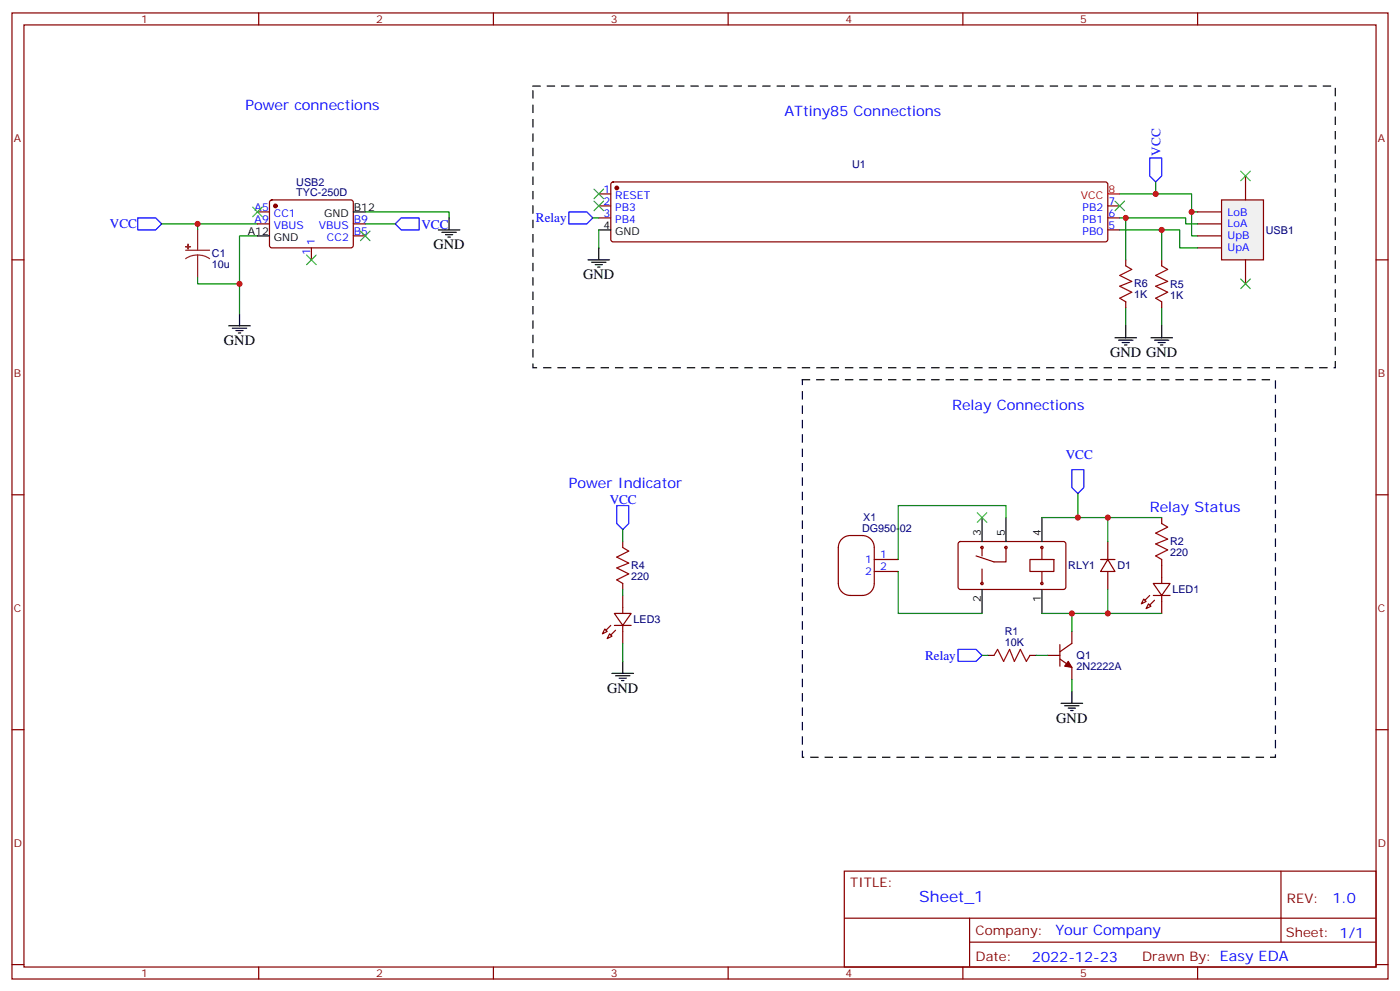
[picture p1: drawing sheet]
<svg xmlns="http://www.w3.org/2000/svg" width="412mm" height="292mm" viewBox="0 0 412 292" stroke-linecap="round" stroke-linejoin="round" font-family="sans-serif">
<g fill="none" stroke="#870000" stroke-width=".35">
<path d="M3.5 3.8h405.4v284.3h-405.4zM7.1 7.3h398.2v277.3h-398.2zM76.2 3.8v3.5M145.3 3.8v3.5M214.5 3.8v3.5M283.6 3.8v3.5M352.8 3.8v3.5M176.4 57.1h3.5M180.2 53.8l.4-.2h145l.5 .2 .2 .5v16.2l-.2 .5-.5 .2h-145l-.5-.2-.2-.5v-16.2zM3.5 76.5h3.6M176.4 60.6h3.5M176.4 64.1h3.5"/>
<path d="M326.3 60.6h3.5M326.3 64.1h3.5M326.3 67.7h3.5M331.6 76.5v1.7M342.2 76.5v1.7M405.3 76.5h3.6M331.6 88.8v1.8M342.2 88.8v1.8M3.5 145.6h3.6M183.4 159.4v1.7M248 158.7a3.5 3.5 0 0 1 2.5-1.1h3.5a3.5 3.5 0 0 1 3.5 3.5v10.6a3.5 3.5 0 0 1-3.5 3.6h-3.5a3.5 3.5 0 0 1-3.6-3.6v-10.6a3.5 3.5 0 0 1 1.1-2.4zM282.5 159.6l.4-.2h30.6l.5 .7-.1 13-.6 .4-30.6-.1-.5-.6v-12.7z"/>
<path d="M326.3 159.4v5.3M342.2 152.3v1.8M405.3 145.6h3.6M183.4 171.7v1.8M257.5 164.7h7.1M257.5 168.2h7.1M289.3 161.1v2.5M289.3 167.5v4.2M296.3 161.1v4.3h-3.5l-5.3-1.8M303.4 164.7h7v3.5h-7zM306.9 161.1v3.6M306.9 168.2v3.5"/>
<path d="M324.2 164.7h4.2M326.3 164.7l2.1 3.5h-4.2zM326.3 168.2v5.3M336.9 176.3l.7 .7-1.4 .7zM338.3 177.7l.7 .7-1.4 .7zM339.7 171.7h5l-2.5 3.6zM339.7 175.3h5M342.2 164.7v7M342.2 175.3v5.3M291 192.9h1.8M303.4 192.9h1.8M308.7 192.9h3.5"/>
<path d="M312.2 194l3.5 2.4v3.6M312.2 189.7v6.4M315.7 185.8v3.6l-3.5 2.4M3.5 214.8h3.6M405.3 214.8h3.6M248.7 256.4h156.6v28.2h-156.6zM377.3 256.4v20.9M248.7 270.2h156.5M285.6 277.3h119.6M285.6 270.2v14.2M3.5 283.9h3.6M76.2 284.6v3.5"/>
<path d="M145.3 284.6v3.5M214.5 284.6v3.5M283.6 284.6v3.5M352.8 284.6v3.5M405.3 283.9h3.6"/>
<circle cx="289.3" cy="171.7" r=".35"/>
<circle cx="289.3" cy="161.1" r=".35"/>
<circle cx="296.3" cy="161.1" r=".35"/>
<circle cx="306.9" cy="171.7" r=".35"/>
<circle cx="306.9" cy="161.1" r=".35"/>
</g>
<g fill="none" stroke="#000" stroke-width=".35">
<path d="M129.1 67.7h6.4M130.2 68.4h4.2M131.2 69.1h2.1M131.9 69.8h.7M132.3 64.1v3.6M173.2 76.5h6.4M174.3 77.2h4.2M175.3 77.9h2.1M176 78.6h.7M176.4 67.7h3.5M176.4 73v3.5M67.4 95.9h6.3"/>
<path d="M68.4 96.6h4.3M69.5 97.3h2.1M70.2 98h.7M70.6 92.4v3.5M328.4 99.4h6.4M331.6 95.9v3.5M339 99.4h6.4M342.2 95.9v3.5M329.5 100.1h4.2M330.6 100.8h2.1M331.3 101.5h.7M340.1 100.1h4.2"/>
<path d="M341.1 100.8h2.2M341.8 101.5h.7M289.3 152.3v7.1M296.3 152.3v7.1M306.9 152.3v7.1M289.3 173.5v7.1M306.9 173.5v7.1M180.3 198.2h6.3M181.3 198.9h4.3M182.4 199.6h2.1M183.4 194.7v3.5M183.1 200.3h.7"/>
<path d="M312.6 207h6.3M313.6 207.7h4.3M314.7 208.4h2.1M315.4 209.1h.7M315.7 203.5v3.5"/>
</g>
<g fill="#870000" stroke="#870000" stroke-width=".35">
<path d="M340.1 176.7l-1.4 1.4z"/>
<path d="M338.7 175.3l-1.4 1.4z"/>
<path d="M314.7 194.7l1 1.7-2.1-.3z"/>
<circle cx="181.7" cy="55.3" r=".53"/>
</g>
<path d="M326.3 57.1h3.5" fill="none" stroke="#f00" stroke-width=".35"/>
<path d="M331.6 78.2l1.8 1.1-3.6 1.8 3.6 1.7-3.6 1.4 3.6 1.8-3.6 1.8 1.8 1M342.2 78.2l1.8 1.1-3.6 1.8 3.6 1.7-3.6 1.4 3.6 1.8-3.6 1.8 1.8 1M342.2 154.1l1.8 1.1-3.6 1.7 3.6 1.8-3.6 1.4 3.6 1.8-3.6 1.7 1.8 1.1M183.4 161.1l1.8 1.1-3.5 1.8 3.5 1.7-3.5 1.4 3.5 1.8-3.5 1.8 1.7 1M292.8 192.9l1.1-1.8 1.7 3.6 1.8-3.6 1.4 3.6 1.8-3.6 1.7 3.6 1.1-1.8" fill="none" stroke="#a10000" stroke-width=".35"/>
<g fill="none" stroke="#008700" stroke-width=".35">
<path d="M340.4 53.6v3.5h-10.6M47.6 65.9h28.2M58.2 65.9v1.8M75.8 69.4h-5.2v23M107.6 62.4h24.7v1.7M107.6 65.9h8.8M174.6 64.1h1.8M176.4 67.7v5.3M352.8 62.4h-1.8v7h1.8M58.2 81.8v1.7h12.4M331.6 90.6v5.3M342.2 90.6v5.3"/>
<path d="M296.3 152.3v-3.5h-31.7v15.9M306.9 152.3h19.4v7.1M317.5 145.3v7M264.6 168.2v12.4h24.7M326.3 173.5v7.1h-19.4M289.3 192.9h1.7M305.2 192.9h3.5M315.7 180.6v5.2M315.7 200v3.5"/>
</g>
<path d="M338.7 46.5h3.5v5.3l-1.8 1.8-1.7-1.8zM40.6 64.1h5.3l1.7 1.8-1.7 1.8h-5.3zM116.4 65.9l1.8-1.8h5.3v3.6h-5.3zM167.6 62.4h5.3l1.7 1.7-1.7 1.8h-5.3zM315.7 138.2h3.6v5.3l-1.8 1.8-1.8-1.8zM181.7 148.8h3.5v5.3l-1.8 1.8-1.7-1.8zM282.2 191.1h5.3l1.8 1.8-1.8 1.8h-5.3z" fill="none" stroke="#00f" stroke-width=".35"/>
<path d="M54.7 73.7h7M58.2 75.1l1.9 .2 1.6 .8M58.2 75.1l-1.8 .2-1.7 .8M58.2 67.7v6M58.2 75.1v6.7" fill="none" stroke="#8c2424" stroke-width=".35"/>
<g fill="#8c2424" stroke="#8c2424" stroke-width=".35">
<path d="M54.7 72.6h1.4z"/>
<path d="M55.4 71.9v1.4z"/>
</g>
<path d="M175 59.2l2.8 2.8M175 55.7l2.8 2.8M177.8 59.2l-2.8 2.8M177.8 55.7l-2.8 2.8M328.4 59.2l2.9 2.8M331.3 59.2l-2.9 2.8" fill="none" stroke="#3c3" stroke-width=".35"/>
<path d="M359.8 58.8h12.4v17.7h-12.4z" fill="#f0f0f0" stroke="#870000" stroke-width=".35"/>
<g fill="none" stroke="#870000" stroke-width=".35">
<path d="M79.6 59l.5-.2 23.5 .1 .5 .6-.1 13-.6 .5-23.6-.1-.4-.7v-12.7zM366.9 51.8v7M75.8 65.9h3.6M75.8 62.4h3.6M91.7 73v3.5M104.1 69.4h3.5M104.1 65.9h3.5M352.8 73h7M352.8 69.4h7M352.8 65.9h7M352.8 62.4h7M366.9 76.5v7"/>
<path d="M183.4 175.3v5.3M178.2 185.1l.7 .7-1.5 .7zM179.6 186.5l.7 .8-1.4 .7zM181 180.6h4.9l-2.5 3.5zM181 184.1h4.9M183.4 184.1v5.3"/>
</g>
<path d="M340.4 57.1h10.6v5.3M329.8 67.7h12.4v8.8M329.8 64.1h19.4v1.8h3.6M331.6 64.1v12.4M342.2 67.7h5.3v5.3h5.3M183.4 155.9v3.5M326.3 152.3h15.9M183.4 173.5v1.8M183.4 189.4v5.3M326.3 180.6h15.9" fill="none" stroke="#008700" stroke-width=".35"/>
<path d="M157 25.3h236.3v82.9h-236.3zM236.4 111.8h139.3v111.1h-139.3z" fill="none" stroke="#000" stroke-width=".35" stroke-dasharray="2.1 2.1"/>
<path d="M365.5 50.4l2.8 2.8M368.3 50.4l-2.8 2.8M74.4 61l2.9 2.8M77.3 61l-2.9 2.8M90.3 75.1l2.8 2.8M93.1 75.1l-2.8 2.8M106.2 68l2.8 2.8M109 68l-2.8 2.8M365.5 82.1l2.8 2.8M368.3 82.1l-2.8 2.8M287.9 150.9l2.8 2.8M290.7 150.9l-2.8 2.8" fill="none" stroke="#3c3" stroke-width=".35"/>
<g fill="#870000" stroke="#870000" stroke-width=".35">
<path d="M181.3 185.5l-1.4 1.4z"/>
<path d="M179.9 184.1l-1.4 1.4z"/>
<circle cx="81.1" cy="60.6" r=".53"/>
</g>
<path d="M75.8 69.4h3.6M104.1 62.4h3.5" fill="none" stroke="#000" stroke-width=".35"/>
<g fill="#c00">
<circle cx="58.2" cy="65.9" r=".88"/>
<circle cx="70.6" cy="83.5" r=".88"/>
<circle cx="315.7" cy="180.6" r=".88"/>
<circle cx="317.5" cy="152.3" r=".88"/>
<circle cx="351" cy="62.4" r=".88"/>
<circle cx="342.2" cy="67.7" r=".88"/>
<circle cx="326.3" cy="152.3" r=".88"/>
<circle cx="326.3" cy="180.6" r=".88"/>
<circle cx="340.4" cy="57.1" r=".88"/>
<circle cx="331.6" cy="64.1" r=".88"/>
</g>
<text font-size="4.6" fill="#00f" x="270.8" y="265.4">Sheet_1</text>
<g font-size="4.2" fill="#00f">
<text x="72.3" y="32.4">Power connections</text>
<text x="231.1" y="34.1">ATtiny85 Connections</text>
<text x="280.5" y="120.6">Relay Connections</text>
<text x="167.6" y="143.5">Power Indicator</text>
<text x="338.7" y="150.6">Relay Status</text>
<text x="392.5" y="265.7">1.0</text>
<text x="310.9" y="275.2">Your Company</text>
<text x="304" y="283">2022-12-23</text>
</g>
<g font-size="4.2">
<text x="127.7" y="73.3">GND</text>
<text x="171.8" y="82.1">GND</text>
<text x="66" y="101.5">GND</text>
<text x="327" y="105.1">GND GND</text>
<text x="178.9" y="203.8">GND</text>
<text x="311.1" y="212.7">GND</text>
</g>
<g font-size="3.9" fill="#00f">
<text x="341.9" y="45.8" transform="rotate(-90 341.9 45.8)">VCC</text>
<text x="157.9" y="65.4">Relay</text>
<text x="32.4" y="67">VCC</text>
<text x="124.2" y="67.3">VCC</text>
<text x="313.9" y="135">VCC</text>
<text x="179.6" y="148.3">VCC</text>
<text x="272.5" y="194.2">Relay</text>
</g>
<g font-size="3.9" fill="#800">
<text x="250.5" y="261">TITLE:</text>
<text x="379.1" y="265.7">REV:</text>
<text x="287.4" y="275.2">Company:</text>
<text x="378.7" y="275.8">Sheet: 1/1</text>
<text x="287.4" y="282.9">Date:</text>
<text x="336.4" y="282.9">Drawn By: Easy EDA</text>
</g>
<g font-size="3.2" fill="#800">
<text x="41.6" y="6.8">1</text>
<text x="110.8" y="6.8">2</text>
<text x="179.9" y="6.8">3</text>
<text x="249.1" y="6.8">4</text>
<text x="318.2" y="6.8">5</text>
<text x="4.1" y="41.9">A</text>
<text x="405.9" y="41.9">A</text>
<text x="4.1" y="111.1">B</text>
<text x="405.9" y="111.1">B</text>
<text x="4.1" y="180.2">C</text>
<text x="405.9" y="180.2">C</text>
<text x="4.1" y="249.3">D</text>
<text x="405.9" y="249.3">D</text>
<text x="41.6" y="287.6">1</text>
<text x="110.8" y="287.6">2</text>
<text x="179.9" y="287.6">3</text>
<text x="249.1" y="287.6">4</text>
<text x="318.2" y="287.6">5</text>
</g>
<g font-size="3.2" fill="#000080">
<text x="251" y="49.3">U1</text>
<text x="87.3" y="57.8">TYC-250D</text>
<text x="87.3" y="54.6">USB2</text>
<text x="372.9" y="68.8">USB1</text>
<text x="62.4" y="75.8">C1</text>
<text x="62.4" y="79">10u</text>
<text x="334.1" y="87.8">1K</text>
<text x="334.1" y="84.6">R6</text>
<text x="344.7" y="87.9">1K</text>
<text x="344.7" y="84.7">R5</text>
<text x="254.3" y="153.4">X1</text>
<text x="253.9" y="156.6">DG950-02</text>
<text x="344.7" y="160.4">R2</text>
<text x="185.9" y="167.5">R4</text>
<text x="314.7" y="167.5">RLY1</text>
<text x="329.1" y="167.6">D1</text>
<text x="344.7" y="163.6">220</text>
<text x="185.9" y="170.7">220</text>
<text x="345.4" y="174.6">LED1</text>
<text x="186.6" y="183.5">LED3</text>
<text x="296" y="190.1">10K</text>
<text x="296" y="186.9">R1</text>
<text x="317.1" y="197.1">2N2222A</text>
<text x="317.1" y="194">Q1</text>
</g>
<g font-size="3.2" fill="#00f">
<text x="177.7" y="56.7">1</text>
<text x="181.2" y="58.5">RESET</text>
<text x="75" y="62">A5</text>
<text x="75" y="65.5">A9</text>
<text x="80.7" y="63.8">CC1</text>
<text x="104.2" y="65.5">B9</text>
<text x="177.7" y="60.3">2</text>
<text x="177.7" y="63.8">3</text>
<text x="181.2" y="62">PB3</text>
<text x="181.2" y="65.5">PB4</text>
<text x="318.9" y="65.5">PB1</text>
<text x="318.9" y="62">PB2</text>
<text x="326.5" y="63.8">6</text>
<text x="326.5" y="60.3">7</text>
<text x="361.6" y="63.4">LoB</text>
<text x="80.7" y="67.3">VBUS</text>
<text x="93.9" y="67.3">VBUS</text>
<text x="96.3" y="70.8">CC2</text>
<text x="104.2" y="69.1">B5</text>
<text x="318.9" y="69.1">PB0</text>
<text x="326.5" y="67.3">5</text>
<text x="361.6" y="70.5">UpB</text>
<text x="361.6" y="67">LoA</text>
<text x="91.4" y="75" transform="rotate(-90 91.4 75)">1</text>
<text x="92.8" y="72.2" transform="rotate(-90 92.8 72.2)">1</text>
<text x="361.6" y="74">UpA</text>
<text x="254.8" y="165.7">1</text>
<text x="259.3" y="164.3">1</text>
<text x="259.3" y="167.9">2</text>
<text x="254.8" y="169.3">2</text>
</g>
<g font-size="3.2" fill="#f00">
<text x="318.4" y="58.5">VCC</text>
<text x="326.5" y="56.7">8</text>
</g>
<g font-size="3.2">
<text x="95.5" y="63.8">GND</text>
<text x="104.2" y="62">B12</text>
<text x="73" y="69.1">A12</text>
<text x="80.7" y="70.8">GND</text>
<text x="177.7" y="67.3">4</text>
<text x="181.2" y="69.1">GND</text>
<text x="288.9" y="157.6" transform="rotate(-90 288.9 157.6)">3</text>
<text x="296" y="157.6" transform="rotate(-90 296 157.6)">5</text>
<text x="306.6" y="157.6" transform="rotate(-90 306.6 157.6)">4</text>
<text x="288.9" y="177.3" transform="rotate(-90 288.9 177.3)">2</text>
<text x="306.6" y="177.3" transform="rotate(-90 306.6 177.3)">1</text>
</g>
</svg>
